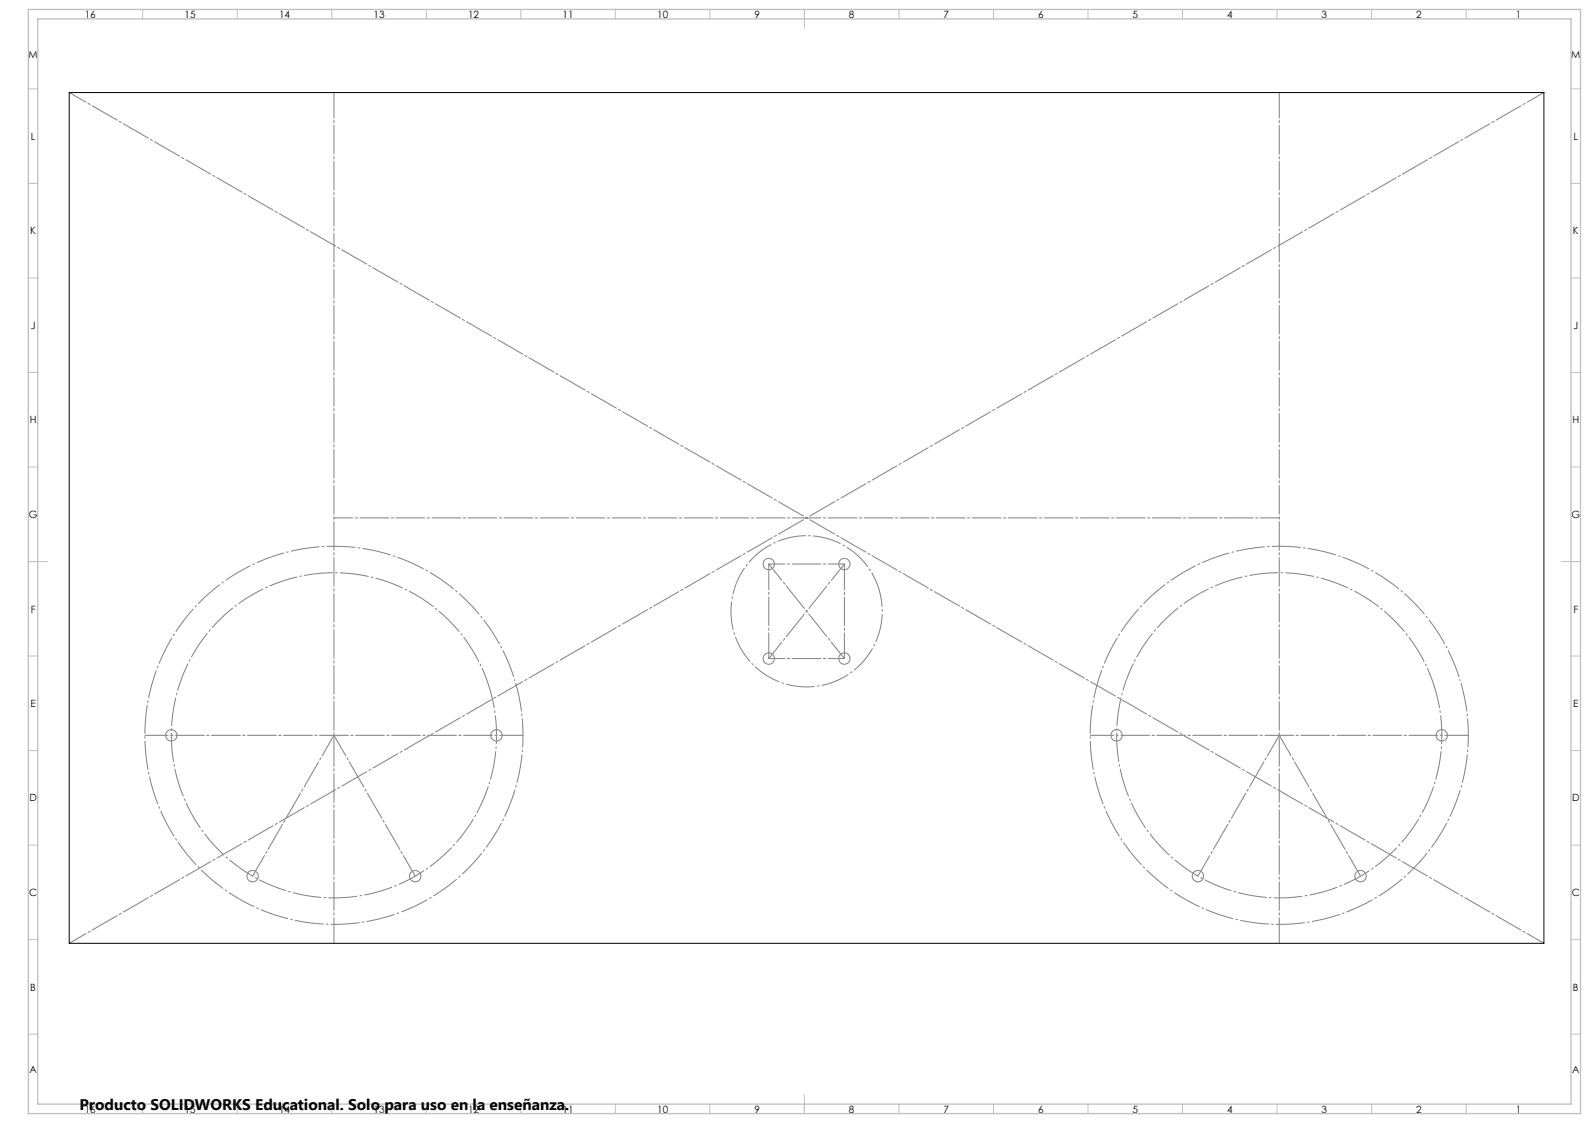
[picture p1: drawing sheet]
<svg xmlns="http://www.w3.org/2000/svg" width="841mm" height="594mm" viewBox="0 0 841 594" stroke-linecap="round" stroke-linejoin="round" font-family="sans-serif">
<g fill="none" stroke="#808080" stroke-width=".53">
<path d="M426 274h1M427 273v1M427 274h-1"/>
<circle cx="407" cy="298" r="3"/>
<circle cx="447" cy="298" r="3"/>
<circle cx="407" cy="348" r="3"/>
<circle cx="447" cy="348" r="3"/>
<circle cx="91" cy="389" r="3"/>
<circle cx="263" cy="389" r="3"/>
<circle cx="591" cy="389" r="3"/>
<circle cx="763" cy="389" r="3"/>
<circle cx="134" cy="463" r="3"/>
<circle cx="220" cy="463" r="3"/>
<circle cx="634" cy="463" r="3"/>
<circle cx="720" cy="463" r="3"/>
</g>
<path d="M272 360a100 100 0 0 0-167-41 100 100 0 0 0 46 167 100 100 0 0 0 123-121l-2-5M772 360a100 100 0 0 0-167-41 100 100 0 0 0 46 167 100 100 0 0 0 123-121l-2-5" fill="none" stroke="#808080" stroke-width=".53" stroke-dasharray="15.2 1.3 1.3 1.3" stroke-dashoffset="-1.7" stroke-linecap="butt"/>
<path d="M465 312a40 40 0 0 0-67-16 40 40 0 0 0 18 66 40 40 0 0 0 49-48v-2" fill="none" stroke="#808080" stroke-width=".53" stroke-dasharray="15.2 1.3 1.3 1.3" stroke-dashoffset="5.8" stroke-linecap="butt"/>
<path d="M259 364a86 86 0 0 0-144-35 86 86 0 0 0 39 143 86 86 0 0 0 106-104l-1-4M759 364a86 86 0 0 0-144-35 86 86 0 0 0 39 143 86 86 0 0 0 106-104l-1-4" fill="none" stroke="#808080" stroke-width=".53" stroke-dasharray="15.2 1.3 1.3 1.3" stroke-dashoffset="4.2" stroke-linecap="butt"/>
<g fill="none" stroke="#c0c0c0" stroke-width=".53">
<path d="M75 5v5M125 5v5M175 5v5M225 5v5M275 5v5M325 5v5M375 5v5M425 5v10M475 5v5M525 5v5M575 5v5M625 5v5"/>
<path d="M675 5v5M725 5v5M775 5v5M15 47h5M831 47h5M15 97h5M831 97h5M15 147h5M831 147h5M15 197h5M831 197h5M15 247h5"/>
<path d="M831 247h5M15 297h10M826 297h10M15 347h5M831 347h5M15 397h5M831 397h5M15 447h5M831 447h5M15 497h5M831 497h5M15 547h5"/>
<path d="M831 547h5M425 579v10M75 584v5M125 584v5M175 584v5M225 584v5M275 584v5M325 584v5M375 584v5M475 584v5M525 584v5M575 584v5"/>
<path d="M625 584v5M675 584v5M725 584v5M775 584v5"/>
</g>
<path d="M15 5h821v584h-821zM20 10h811v574h-811z" fill="none" stroke="#c0c0c0" stroke-width=".7"/>
<path d="M447 298l-40 50M447 348l-40-50" fill="none" stroke="#808080" stroke-width=".53" stroke-dasharray="15.2 1.3 1.3 1.3" stroke-dashoffset="4.2"/>
<path d="M177 49v450M677 49v450M407 348v-50M447 348v-50" fill="none" stroke="#808080" stroke-width=".53" stroke-dasharray="15.2 1.3 1.3 1.3" stroke-dashoffset="1.7"/>
<path d="M177 274h500" fill="none" stroke="#808080" stroke-width=".53" stroke-dasharray="15.2 1.3 1.3 1.3" stroke-dashoffset="5.3"/>
<path d="M77 389h200M577 389h200" fill="none" stroke="#808080" stroke-width=".53" stroke-dasharray="15.2 1.3 1.3 1.3" stroke-dashoffset="2.9"/>
<path d="M177 389l-43 74M177 389l43 74M677 389l-43 74M677 389l43 74" fill="none" stroke="#808080" stroke-width=".53" stroke-dasharray="15.2 1.3 1.3 1.3" stroke-dashoffset="2.7"/>
<path d="M37 49l780 450M817 49l-780 450" fill="none" stroke="#808080" stroke-width=".53" stroke-dasharray="15.2 1.3 1.3 1.3" stroke-dashoffset="5"/>
<path d="M447 298h-40M447 348h-40" fill="none" stroke="#808080" stroke-width=".53" stroke-dasharray="15.2 1.3 1.3 1.3" stroke-dashoffset="6.7"/>
<path d="M37 49h780v450h-780z" fill="none" stroke="#000" stroke-width=".53"/>
<text font-size="8.2" x="42" y="587">Producto SOLIDWORKS Educational. Solo para uso en la enseñanza.</text>
<g font-size="5.3">
<text x="45" y="10">16</text>
<text x="98" y="10">15</text>
<text x="148" y="10">14</text>
<text x="198" y="10">13</text>
<text x="248" y="10">12</text>
<text x="298" y="10">11</text>
<text x="348" y="10">10</text>
<text x="399" y="10">9</text>
<text x="449" y="10">8</text>
<text x="499" y="10">7</text>
<text x="549" y="10">6</text>
<text x="599" y="10">5</text>
<text x="649" y="10">4</text>
<text x="699" y="10">3</text>
<text x="749" y="10">2</text>
<text x="802" y="10">1</text>
<text x="15" y="30">M</text>
<text x="831" y="30">M</text>
<text x="16" y="74">L</text>
<text x="832" y="74">L</text>
<text x="16" y="124">K</text>
<text x="832" y="124">K</text>
<text x="16" y="174">J</text>
<text x="832" y="174">J</text>
<text x="16" y="224">H</text>
<text x="832" y="224">H</text>
<text x="15" y="274">G</text>
<text x="831" y="274">G</text>
<text x="16" y="324">F</text>
<text x="832" y="324">F</text>
<text x="16" y="374">E</text>
<text x="832" y="374">E</text>
<text x="16" y="424">D</text>
<text x="832" y="424">D</text>
<text x="15" y="474">C</text>
<text x="831" y="474">C</text>
<text x="16" y="524">B</text>
<text x="832" y="524">B</text>
<text x="16" y="567">A</text>
<text x="832" y="567">A</text>
<text x="45" y="589">16</text>
<text x="98" y="589">15</text>
<text x="148" y="589">14</text>
<text x="198" y="589">13</text>
<text x="248" y="589">12</text>
<text x="298" y="589">11</text>
<text x="348" y="589">10</text>
<text x="399" y="589">9</text>
<text x="449" y="589">8</text>
<text x="499" y="589">7</text>
<text x="549" y="589">6</text>
<text x="599" y="589">5</text>
<text x="649" y="589">4</text>
<text x="699" y="589">3</text>
<text x="749" y="589">2</text>
<text x="802" y="589">1</text>
</g>
</svg>
